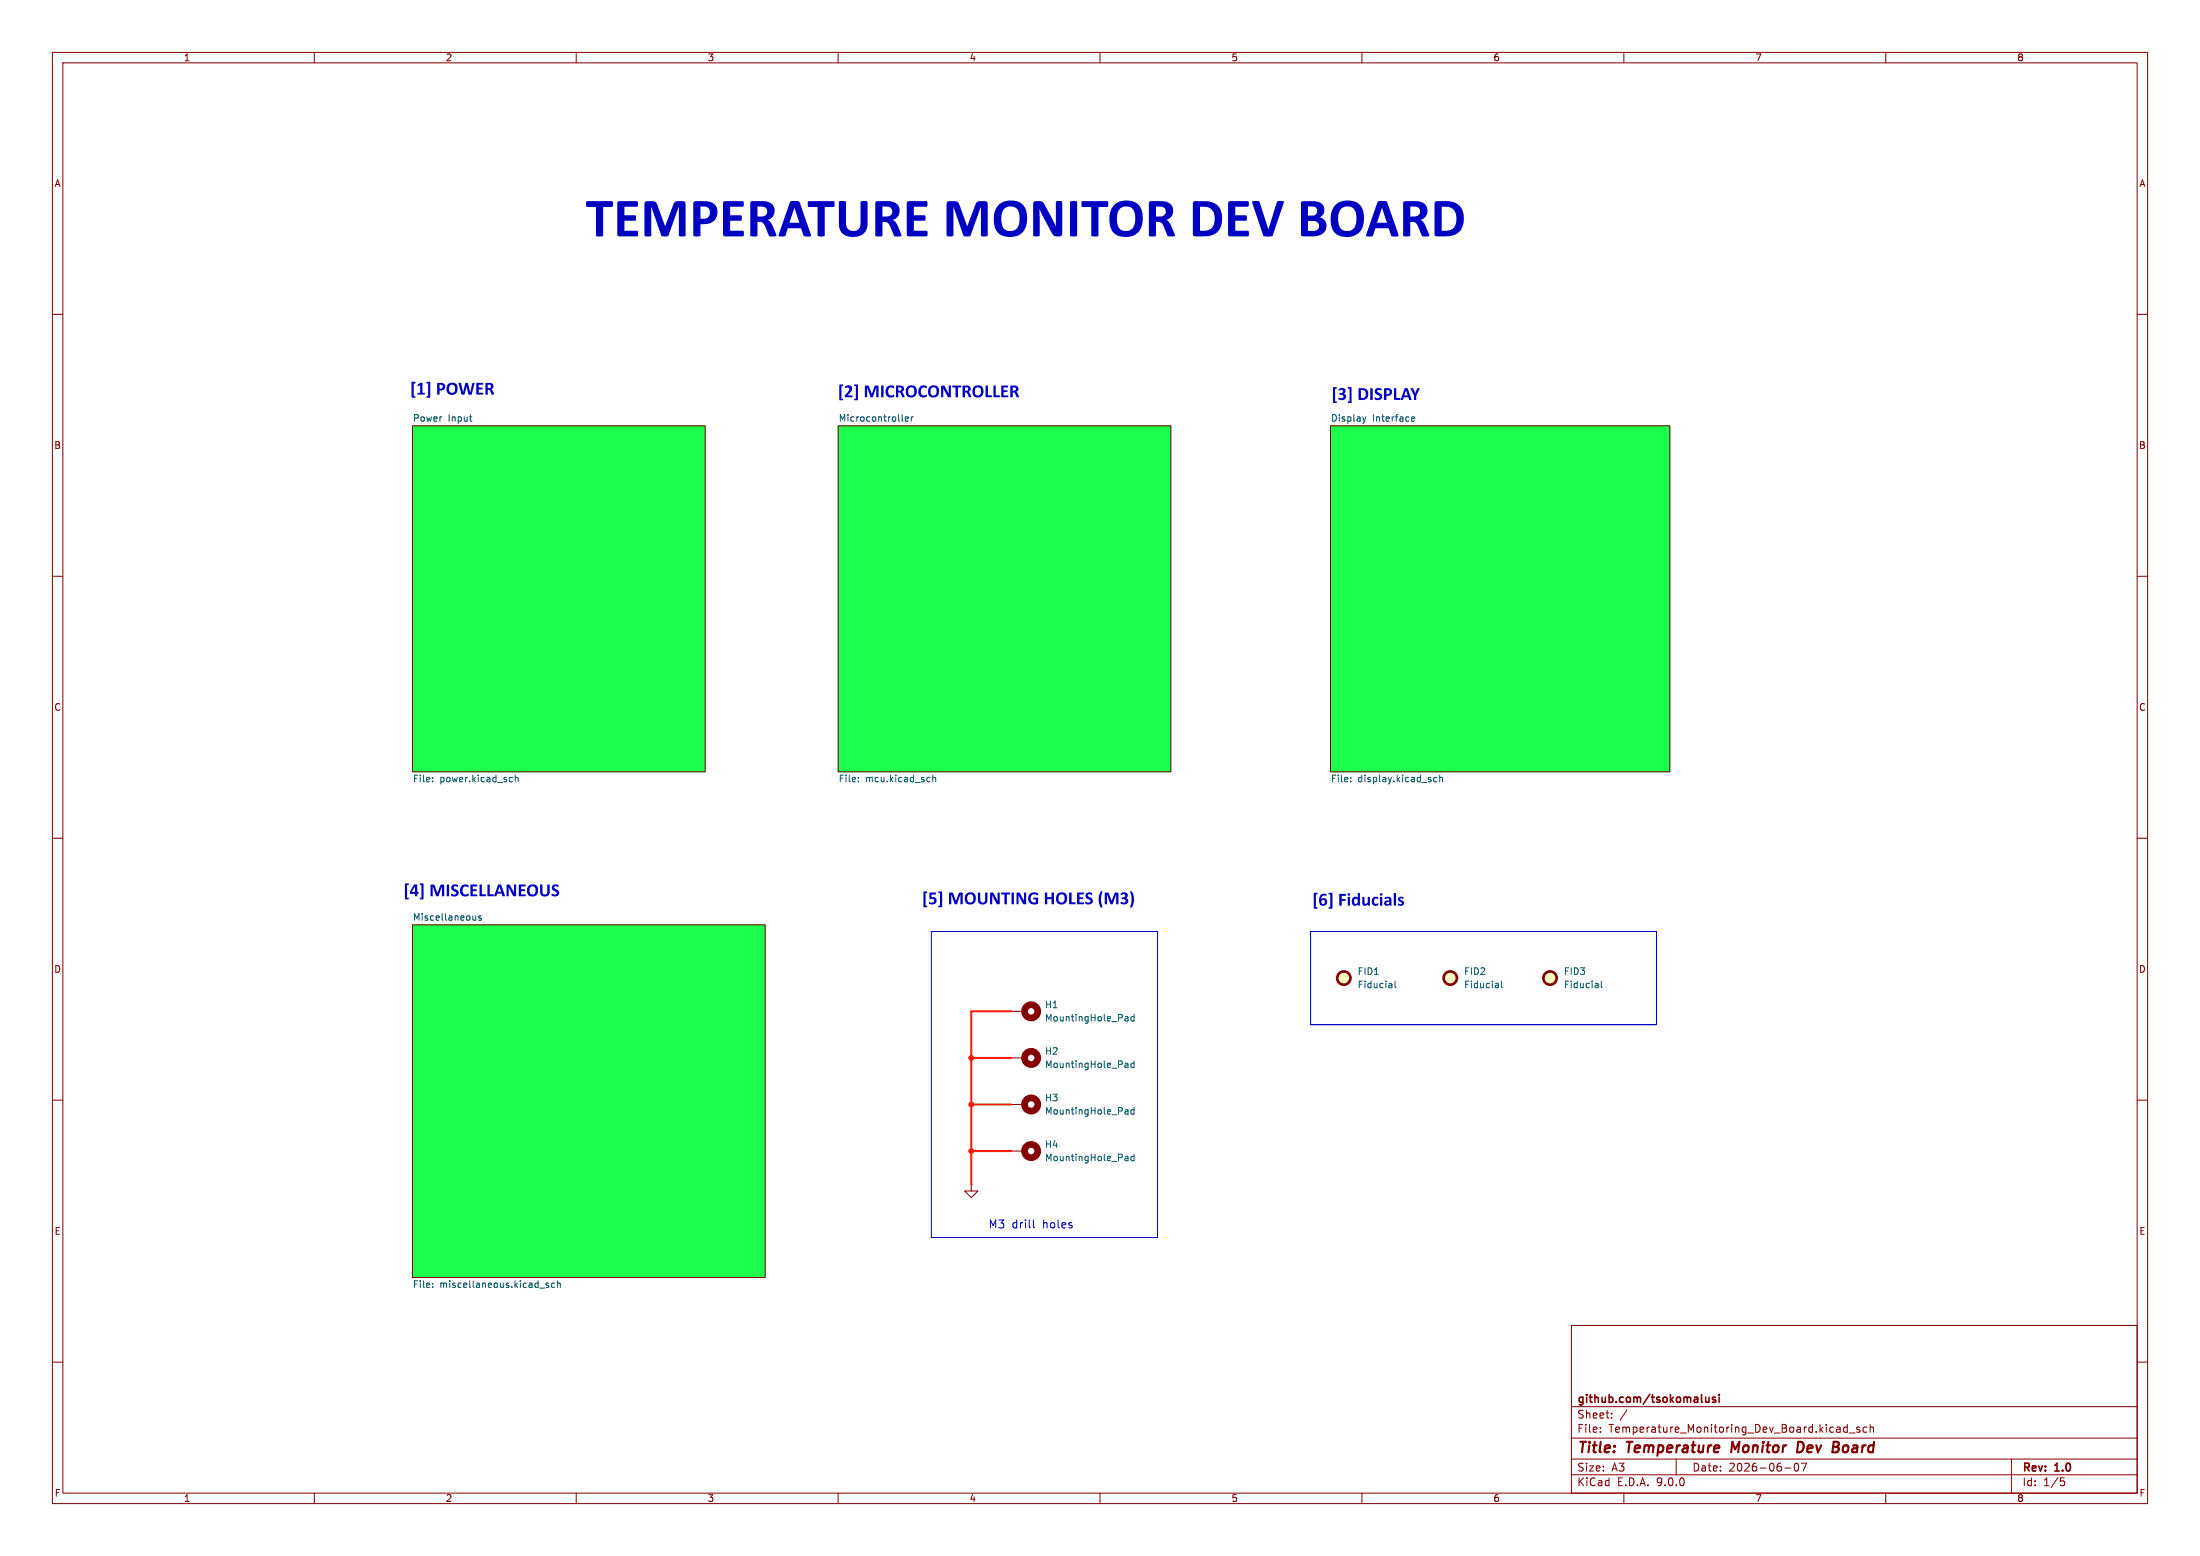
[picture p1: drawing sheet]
(kicad_sch
 (version 20250114)
 (generator "eeschema")
 (generator_version "9.0")
 (paper "A3")
 (title_block
  (title "Temperature Monitor Dev Board")
  (date "2026-06-07")
  (rev "1.0")
  (company "github.com/tsokomalusi"))
 (lib_symbols
  (symbol "Mechanical:Fiducial" (exclude_from_sim yes) (in_bom no) (on_board yes)
   (property "Reference" "FID" (at 0 5.08 0) (effects (font (size 1.27 1.27))))
   (property "Value" "Fiducial" (at 0 3.175 0) (effects (font (size 1.27 1.27))))
   (property "Footprint" "" (at 0 0 0) (effects (font (size 1.27 1.27)) (hide yes)))
   (property "Datasheet" "~" (at 0 0 0) (effects (font (size 1.27 1.27)) (hide yes)))
   (property "Description" "Fiducial Marker" (at 0 0 0) (effects (font (size 1.27 1.27)) (hide yes)))
   (symbol "Fiducial_0_1"
    (circle (center 0 0) (radius 1.27) (stroke (width 0.508) (type default)) (fill (type background))))
   (embedded_fonts no))
  (symbol "Mechanical:MountingHole_Pad"
   (pin_numbers (hide yes))
   (pin_names
    (offset 1.016) (hide yes)) (exclude_from_sim yes) (in_bom no) (on_board yes)
   (property "Reference" "H" (at 0 6.35 0) (effects (font (size 1.27 1.27))))
   (property "Value" "MountingHole_Pad" (at 0 4.445 0) (effects (font (size 1.27 1.27))))
   (property "Footprint" "" (at 0 0 0) (effects (font (size 1.27 1.27)) (hide yes)))
   (property "Datasheet" "~" (at 0 0 0) (effects (font (size 1.27 1.27)) (hide yes)))
   (property "Description" "Mounting Hole with connection" (at 0 0 0) (effects (font (size 1.27 1.27)) (hide yes)))
   (symbol "MountingHole_Pad_0_1"
    (circle (center 0 1.27) (radius 1.27) (stroke (width 1.27) (type default)) (fill (type none))))
   (symbol "MountingHole_Pad_1_1"
    (pin input line (at 0 -2.54 90) (length 2.54) (name "1" (effects (font (size 1.27 1.27)))) (number "1" (effects (font (size 1.27 1.27))))))
   (embedded_fonts no))
  (symbol "power:GND"
   (power)
   (pin_numbers (hide yes))
   (pin_names
    (offset 0) (hide yes)) (exclude_from_sim no) (in_bom yes) (on_board yes)
   (property "Reference" "#PWR" (at 0 -6.35 0) (effects (font (size 1.27 1.27)) (hide yes)))
   (property "Value" "GND" (at 0 -3.81 0) (effects (font (size 1.27 1.27))))
   (property "Footprint" "" (at 0 0 0) (effects (font (size 1.27 1.27)) (hide yes)))
   (property "Datasheet" "" (at 0 0 0) (effects (font (size 1.27 1.27)) (hide yes)))
   (property "Description" "Power symbol creates a global label with name \"GND\" , ground" (at 0 0 0) (effects (font (size 1.27 1.27)) (hide yes)))
   (symbol "GND_0_1"
    (polyline (pts (xy 0 0) (xy 0 -1.27) (xy 1.27 -1.27) (xy 0 -2.54) (xy -1.27 -1.27) (xy 0 -1.27)) (stroke (width 0) (type default)) (fill (type none))))
   (symbol "GND_1_1"
    (pin power_in line (at 0 0 270) (length 0) (name "~" (effects (font (size 1.27 1.27)))) (number "1" (effects (font (size 1.27 1.27))))))
   (embedded_fonts no)))
 (rectangle
  (start 177.8 177.8)
  (end 220.98 236.22)
  (stroke (width 0) (type default))
  (fill (type none)))
 (text "[3] DISPLAY"
  (exclude_from_sim no)
  (at 262.636 75.946 0)
  (effects (font
    (face "Calibri") (size 2.54 2.54) (thickness 0.254)
    (bold yes))))
 (text "[2] MICROCONTROLLER"
  (exclude_from_sim no)
  (at 177.292 75.438 0)
  (effects (font
    (face "Calibri") (size 2.54 2.54) (thickness 0.254)
    (bold yes))))
 (text "M3 drill holes"
  (exclude_from_sim no)
  (at 196.85 233.934 0)
  (effects (font (size 1.524 1.524))))
 (text "[4] MISCELLANEOUS"
  (exclude_from_sim no)
  (at 91.948 170.688 0)
  (effects (font
    (face "Calibri") (size 2.54 2.54) (thickness 0.254)
    (bold yes))))
 (text "[5] MOUNTING HOLES (M3)"
  (exclude_from_sim no)
  (at 196.342 172.212 0)
  (effects (font
    (face "Calibri") (size 2.54 2.54) (thickness 0.254)
    (bold yes))))
 (text "TEMPERATURE MONITOR DEV BOARD"
  (exclude_from_sim no)
  (at 195.834 43.434 0)
  (effects (font
    (face "Calibri") (size 7.62 7.62) (thickness 0.508)
    (bold yes))))
 (text "[6] Fiducials"
  (exclude_from_sim no)
  (at 259.334 172.466 0)
  (effects (font
    (face "Calibri") (size 2.54 2.54) (thickness 0.254)
    (bold yes))))
 (text "[1] POWER"
  (exclude_from_sim no)
  (at 86.36 74.93 0)
  (effects (font
    (face "Calibri") (size 2.54 2.54) (thickness 0.254)
    (bold yes))))
 (text_box ""
  (exclude_from_sim no)
  (at 250.19 177.8 0)
  (size 66.04 17.78)
  (margins 0.9525 0.9525 0.9525 0.9525)
  (stroke (width 0) (type solid))
  (fill (type none))
  (effects (font (size 1.27 1.27)) (justify left top)))
 (junction
  (at 185.42 219.71)
  (diameter 0)
  (color 0 0 0 0))
 (junction
  (at 185.42 210.82)
  (diameter 0)
  (color 0 0 0 0))
 (junction
  (at 185.42 201.93)
  (diameter 0)
  (color 0 0 0 0))
 (wire
  (pts (xy 185.42 201.93) (xy 185.42 210.82))
  (stroke (width 0) (type default)))
 (wire
  (pts (xy 185.42 219.71) (xy 193.04 219.71))
  (stroke (width 0) (type default)))
 (wire
  (pts (xy 185.42 219.71) (xy 185.42 226.06))
  (stroke (width 0) (type default)))
 (wire
  (pts (xy 193.04 193.04) (xy 185.42 193.04))
  (stroke (width 0) (type default)))
 (wire
  (pts (xy 185.42 210.82) (xy 193.04 210.82))
  (stroke (width 0) (type default)))
 (wire
  (pts (xy 185.42 193.04) (xy 185.42 201.93))
  (stroke (width 0) (type default)))
 (wire
  (pts (xy 185.42 210.82) (xy 185.42 219.71))
  (stroke (width 0) (type default)))
 (wire
  (pts (xy 185.42 201.93) (xy 193.04 201.93))
  (stroke (width 0) (type default)))
 (symbol
  (lib_id "power:GND")
  (at 185.42 226.06 0)
  (unit 1)
  (exclude_from_sim no)
  (in_bom yes)
  (on_board yes)
  (dnp no)
  (property "Reference" "#PWR045" (at 185.42 232.41 0) (effects (font (size 1.27 1.27)) (hide yes)))
  (property "Value" "GND" (at 185.166 230.378 0) (effects (font (size 1.27 1.27)) (hide yes)))
  (property "Footprint" "" (at 185.42 226.06 0) (effects (font (size 1.27 1.27)) (hide yes)))
  (property "Datasheet" "" (at 185.42 226.06 0) (effects (font (size 1.27 1.27)) (hide yes)))
  (property "Description" "Power symbol creates a global label with name \"GND\" , ground" (at 185.42 226.06 0) (effects (font (size 1.27 1.27)) (hide yes)))
  (pin "1"))
 (symbol
  (lib_id "Mechanical:Fiducial")
  (at 256.54 186.69 0)
  (unit 1)
  (exclude_from_sim yes)
  (in_bom no)
  (on_board yes)
  (dnp no)
  (fields_autoplaced yes)
  (property "Reference" "FID1" (at 259.08 185.4199 0) (effects (font (size 1.27 1.27)) (justify left)))
  (property "Value" "Fiducial" (at 259.08 187.9599 0) (effects (font (size 1.27 1.27)) (justify left)))
  (property "Footprint" "Fiducial:Fiducial_1mm_Mask2mm" (at 256.54 186.69 0) (effects (font (size 1.27 1.27)) (hide yes)))
  (property "Datasheet" "~" (at 256.54 186.69 0) (effects (font (size 1.27 1.27)) (hide yes)))
  (property "Description" "Fiducial Marker" (at 256.54 186.69 0) (effects (font (size 1.27 1.27)) (hide yes))))
 (symbol
  (lib_id "Mechanical:MountingHole_Pad")
  (at 195.58 201.93 270)
  (unit 1)
  (exclude_from_sim yes)
  (in_bom no)
  (on_board yes)
  (dnp no)
  (fields_autoplaced yes)
  (property "Reference" "H2" (at 199.39 200.6599 90) (effects (font (size 1.27 1.27)) (justify left)))
  (property "Value" "MountingHole_Pad" (at 199.39 203.1999 90) (effects (font (size 1.27 1.27)) (justify left)))
  (property "Footprint" "MountingHole:MountingHole_3.2mm_M3_Pad_Via" (at 195.58 201.93 0) (effects (font (size 1.27 1.27)) (hide yes)))
  (property "Datasheet" "~" (at 195.58 201.93 0) (effects (font (size 1.27 1.27)) (hide yes)))
  (property "Description" "Mounting Hole with connection" (at 195.58 201.93 0) (effects (font (size 1.27 1.27)) (hide yes)))
  (pin "1"))
 (symbol
  (lib_id "Mechanical:MountingHole_Pad")
  (at 195.58 210.82 270)
  (unit 1)
  (exclude_from_sim yes)
  (in_bom no)
  (on_board yes)
  (dnp no)
  (fields_autoplaced yes)
  (property "Reference" "H3" (at 199.39 209.5499 90) (effects (font (size 1.27 1.27)) (justify left)))
  (property "Value" "MountingHole_Pad" (at 199.39 212.0899 90) (effects (font (size 1.27 1.27)) (justify left)))
  (property "Footprint" "MountingHole:MountingHole_3.2mm_M3_Pad_Via" (at 195.58 210.82 0) (effects (font (size 1.27 1.27)) (hide yes)))
  (property "Datasheet" "~" (at 195.58 210.82 0) (effects (font (size 1.27 1.27)) (hide yes)))
  (property "Description" "Mounting Hole with connection" (at 195.58 210.82 0) (effects (font (size 1.27 1.27)) (hide yes)))
  (pin "1"))
 (symbol
  (lib_id "Mechanical:Fiducial")
  (at 276.86 186.69 0)
  (unit 1)
  (exclude_from_sim yes)
  (in_bom no)
  (on_board yes)
  (dnp no)
  (fields_autoplaced yes)
  (property "Reference" "FID2" (at 279.4 185.4199 0) (effects (font (size 1.27 1.27)) (justify left)))
  (property "Value" "Fiducial" (at 279.4 187.9599 0) (effects (font (size 1.27 1.27)) (justify left)))
  (property "Footprint" "Fiducial:Fiducial_1mm_Mask2mm" (at 276.86 186.69 0) (effects (font (size 1.27 1.27)) (hide yes)))
  (property "Datasheet" "~" (at 276.86 186.69 0) (effects (font (size 1.27 1.27)) (hide yes)))
  (property "Description" "Fiducial Marker" (at 276.86 186.69 0) (effects (font (size 1.27 1.27)) (hide yes))))
 (symbol
  (lib_id "Mechanical:MountingHole_Pad")
  (at 195.58 193.04 270)
  (unit 1)
  (exclude_from_sim yes)
  (in_bom no)
  (on_board yes)
  (dnp no)
  (fields_autoplaced yes)
  (property "Reference" "H1" (at 199.39 191.7699 90) (effects (font (size 1.27 1.27)) (justify left)))
  (property "Value" "MountingHole_Pad" (at 199.39 194.3099 90) (effects (font (size 1.27 1.27)) (justify left)))
  (property "Footprint" "MountingHole:MountingHole_3.2mm_M3_Pad_Via" (at 195.58 193.04 0) (effects (font (size 1.27 1.27)) (hide yes)))
  (property "Datasheet" "~" (at 195.58 193.04 0) (effects (font (size 1.27 1.27)) (hide yes)))
  (property "Description" "Mounting Hole with connection" (at 195.58 193.04 0) (effects (font (size 1.27 1.27)) (hide yes)))
  (pin "1"))
 (symbol
  (lib_id "Mechanical:MountingHole_Pad")
  (at 195.58 219.71 270)
  (unit 1)
  (exclude_from_sim yes)
  (in_bom no)
  (on_board yes)
  (dnp no)
  (fields_autoplaced yes)
  (property "Reference" "H4" (at 199.39 218.4399 90) (effects (font (size 1.27 1.27)) (justify left)))
  (property "Value" "MountingHole_Pad" (at 199.39 220.9799 90) (effects (font (size 1.27 1.27)) (justify left)))
  (property "Footprint" "MountingHole:MountingHole_3.2mm_M3_Pad_Via" (at 195.58 219.71 0) (effects (font (size 1.27 1.27)) (hide yes)))
  (property "Datasheet" "~" (at 195.58 219.71 0) (effects (font (size 1.27 1.27)) (hide yes)))
  (property "Description" "Mounting Hole with connection" (at 195.58 219.71 0) (effects (font (size 1.27 1.27)) (hide yes)))
  (pin "1"))
 (symbol
  (lib_id "Mechanical:Fiducial")
  (at 295.91 186.69 0)
  (unit 1)
  (exclude_from_sim yes)
  (in_bom no)
  (on_board yes)
  (dnp no)
  (fields_autoplaced yes)
  (property "Reference" "FID3" (at 298.45 185.4199 0) (effects (font (size 1.27 1.27)) (justify left)))
  (property "Value" "Fiducial" (at 298.45 187.9599 0) (effects (font (size 1.27 1.27)) (justify left)))
  (property "Footprint" "Fiducial:Fiducial_1mm_Mask2mm" (at 295.91 186.69 0) (effects (font (size 1.27 1.27)) (hide yes)))
  (property "Datasheet" "~" (at 295.91 186.69 0) (effects (font (size 1.27 1.27)) (hide yes)))
  (property "Description" "Fiducial Marker" (at 295.91 186.69 0) (effects (font (size 1.27 1.27)) (hide yes))))
 (sheet
  (at 78.74 81.28)
  (size 55.88 66.04)
  (exclude_from_sim no)
  (in_bom yes)
  (on_board yes)
  (dnp no)
  (fields_autoplaced yes)
  (stroke (width 0.1524) (type solid))
  (fill (color 28 255 78 1.0000))
  (property "Sheetname" "Power Input" (at 78.74 80.5684 0) (effects (font (size 1.27 1.27)) (justify left bottom)))
  (property "Sheetfile" "power.kicad_sch" (at 78.74 147.9046 0) (effects (font (size 1.27 1.27)) (justify left top))))
 (sheet
  (at 160.02 81.28)
  (size 63.5 66.04)
  (exclude_from_sim no)
  (in_bom yes)
  (on_board yes)
  (dnp no)
  (fields_autoplaced yes)
  (stroke (width 0.1524) (type solid))
  (fill (color 28 255 78 1.0000))
  (property "Sheetname" "Microcontroller" (at 160.02 80.5684 0) (effects (font (size 1.27 1.27)) (justify left bottom)))
  (property "Sheetfile" "mcu.kicad_sch" (at 160.02 147.9046 0) (effects (font (size 1.27 1.27)) (justify left top))))
 (sheet
  (at 78.74 176.53)
  (size 67.31 67.31)
  (exclude_from_sim no)
  (in_bom yes)
  (on_board yes)
  (dnp no)
  (fields_autoplaced yes)
  (stroke (width 0.1524) (type solid))
  (fill (color 28 255 78 1.0000))
  (property "Sheetname" "Miscellaneous" (at 78.74 175.8184 0) (effects (font (size 1.27 1.27)) (justify left bottom)))
  (property "Sheetfile" "miscellaneous.kicad_sch" (at 78.74 244.4246 0) (effects (font (size 1.27 1.27)) (justify left top))))
 (sheet
  (at 254 81.28)
  (size 64.77 66.04)
  (exclude_from_sim no)
  (in_bom yes)
  (on_board yes)
  (dnp no)
  (fields_autoplaced yes)
  (stroke (width 0.1524) (type solid))
  (fill (color 28 255 78 1.0000))
  (property "Sheetname" "Display Interface" (at 254 80.5684 0) (effects (font (size 1.27 1.27)) (justify left bottom)))
  (property "Sheetfile" "display.kicad_sch" (at 254 147.9046 0) (effects (font (size 1.27 1.27)) (justify left top))))
 (sheet_instances
  (path ""
   (page "1")))
 (embedded_fonts no))
